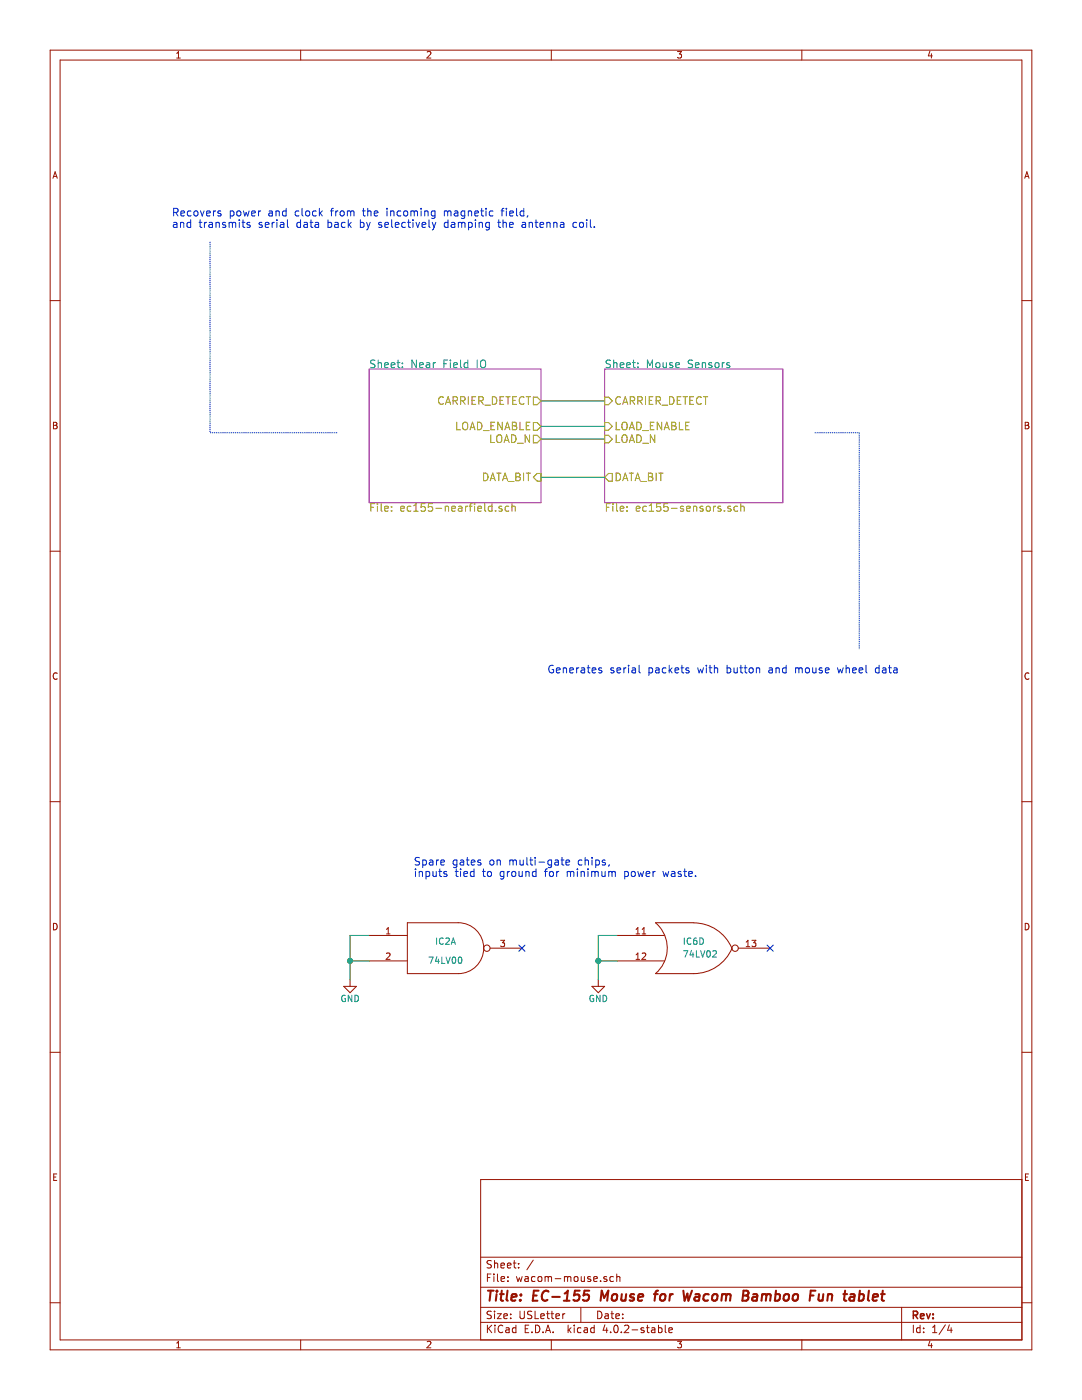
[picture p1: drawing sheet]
EESchema Schematic File Version 2
LIBS:power
LIBS:device
LIBS:transistors
LIBS:conn
LIBS:linear
LIBS:regul
LIBS:74xx
LIBS:cmos4000
LIBS:adc-dac
LIBS:memory
LIBS:xilinx
LIBS:microcontrollers
LIBS:dsp
LIBS:microchip
LIBS:analog_switches
LIBS:motorola
LIBS:texas
LIBS:intel
LIBS:audio
LIBS:interface
LIBS:digital-audio
LIBS:philips
LIBS:display
LIBS:cypress
LIBS:siliconi
LIBS:opto
LIBS:atmel
LIBS:contrib
LIBS:valves
LIBS:wacom-mouse-cache
EELAYER 25 0
EELAYER END
$Descr USLetter 8500 11000 portrait
encoding utf-8
Sheet 1 4
Title "EC-155 Mouse for Wacom Bamboo Fun tablet"
Date ""
Rev ""
Comp ""
Comment1 ""
Comment2 ""
Comment3 ""
Comment4 ""
$EndDescr
$Comp
L 7402 IC6
U 4 1
P 5450 7450
F 0 "IC6" H 5450 7500 50  0000 C CNN
F 1 "74LV02" H 5500 7400 50  0000 C CNN
F 2 "" H 5450 7450 50  0000 C CNN
F 3 "" H 5450 7450 50  0000 C CNN
	4    5450 7450
	1    0    0    -1  
$EndComp
$Comp
L 7400 IC2
U 1 1
P 3500 7450
F 0 "IC2" H 3500 7500 50  0000 C CNN
F 1 "74LV00" H 3500 7350 50  0000 C CNN
F 2 "" H 3500 7450 50  0000 C CNN
F 3 "" H 3500 7450 50  0000 C CNN
	1    3500 7450
	1    0    0    -1  
$EndComp
$Comp
L GND #PWR?
U 1 1
P 2750 7700
F 0 "#PWR?" H 2750 7450 50  0001 C CNN
F 1 "GND" H 2750 7550 50  0000 C CNN
F 2 "" H 2750 7700 50  0000 C CNN
F 3 "" H 2750 7700 50  0000 C CNN
	1    2750 7700
	1    0    0    -1  
$EndComp
NoConn ~ 4100 7450
NoConn ~ 6050 7450
Wire Wire Line
	2900 7350 2750 7350
Wire Wire Line
	2750 7350 2750 7700
Wire Wire Line
	2750 7550 2900 7550
Connection ~ 2750 7550
$Comp
L GND #PWR?
U 1 1
P 4700 7700
F 0 "#PWR?" H 4700 7450 50  0001 C CNN
F 1 "GND" H 4700 7550 50  0000 C CNN
F 2 "" H 4700 7700 50  0000 C CNN
F 3 "" H 4700 7700 50  0000 C CNN
	1    4700 7700
	1    0    0    -1  
$EndComp
Wire Wire Line
	4850 7350 4700 7350
Wire Wire Line
	4700 7350 4700 7700
Wire Wire Line
	4850 7550 4700 7550
Connection ~ 4700 7550
$Sheet
S 2900 2900 1350 1050
U 57A144C0
F0 "Near Field IO" 60
F1 "ec155-nearfield.sch" 60
F2 "CARRIER_DETECT" O R 4250 3150 60 
F3 "DATA_BIT" I R 4250 3750 60 
F4 "LOAD_ENABLE" O R 4250 3350 60 
F5 "LOAD_N" O R 4250 3450 60 
$EndSheet
$Sheet
S 4750 2900 1400 1050
U 57A147C9
F0 "Mouse Sensors" 60
F1 "ec155-sensors.sch" 60
F2 "CARRIER_DETECT" I L 4750 3150 60 
F3 "DATA_BIT" O L 4750 3750 60 
F4 "LOAD_N" I L 4750 3450 60 
F5 "LOAD_ENABLE" I L 4750 3350 60 
$EndSheet
Wire Wire Line
	4250 3150 4750 3150
Wire Wire Line
	4250 3350 4750 3350
Wire Wire Line
	4750 3450 4250 3450
Wire Wire Line
	4250 3750 4750 3750
Text Notes 1350 1800 0    60   ~ 0
Recovers power and clock from the incoming magnetic field,\nand transmits serial data back by selectively damping the antenna coil.
Wire Notes Line
	1650 1900 1650 3400
Wire Notes Line
	1650 3400 2650 3400
Text Notes 4300 5300 0    60   ~ 0
Generates serial packets with button and mouse wheel data
Wire Notes Line
	6400 3400 6750 3400
Wire Notes Line
	6750 3400 6750 5100
Text Notes 3250 6900 0    60   ~ 0
Spare gates on multi-gate chips,\ninputs tied to ground for minimum power waste.
$EndSCHEMATC
